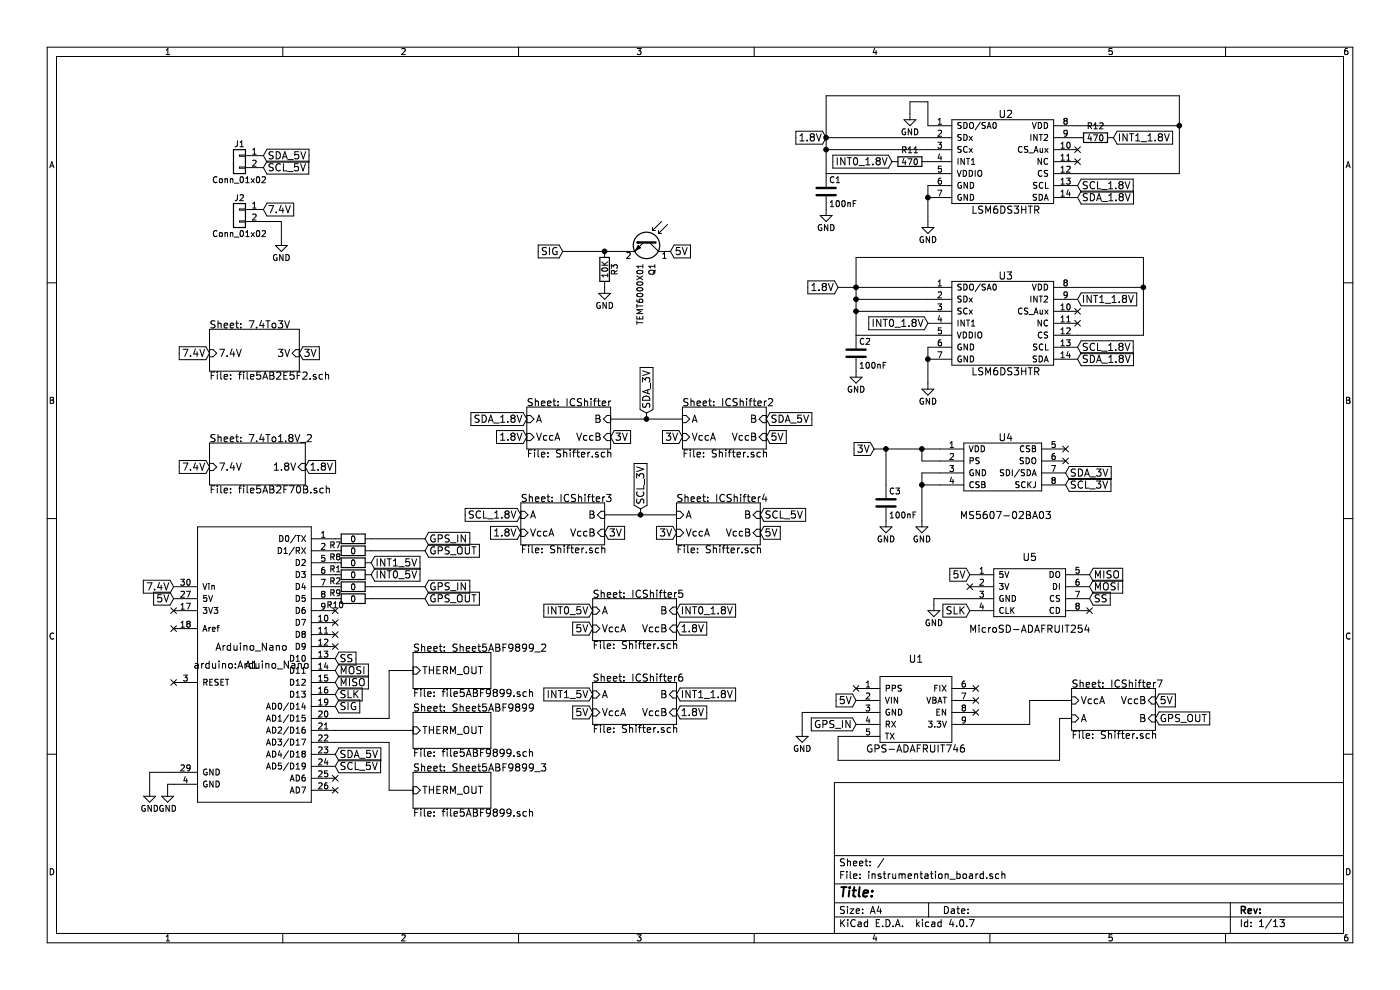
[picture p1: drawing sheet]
EESchema Schematic File Version 4
LIBS:instrumentation_board-cache
EELAYER 30 0
EELAYER END
$Descr A4 11693 8268
encoding utf-8
Sheet 1 13
Title ""
Date ""
Rev ""
Comp ""
Comment1 ""
Comment2 ""
Comment3 ""
Comment4 ""
$EndDescr
$Comp
L instrumentation_board-rescue:Arduino_Nano-RESCUE-instrumentation_board-RESCUE-instrumentation_board A1
U 1 1
P 2100 5550
F 0 "A1" H 2100 5550 60  0000 C CNN
F 1 "Arduino_Nano" H 2100 5700 60  0000 C CNN
F 2 "arduino:Arduino_Nano" H 2100 5550 60  0000 C CNN
F 3 "" H 2100 5550 60  0000 C CNN
	1    2100 5550
	1    0    0    -1  
$EndComp
$Comp
L Recovery-Board-cache:Conn_01x02 J2
U 1 1
P 2000 1750
F 0 "J2" H 2000 1850 50  0000 C CNN
F 1 "Conn_01x02" H 2000 1550 50  0000 C CNN
F 2 "molex:molex_kk_22-23-2021" H 2000 1750 50  0001 C CNN
F 3 "" H 2000 1750 50  0001 C CNN
	1    2000 1750
	-1   0    0    -1  
$EndComp
$Comp
L power:GND #PWR01
U 1 1
P 2350 2000
F 0 "#PWR01" H 2350 1750 50  0001 C CNN
F 1 "GND" H 2350 1850 50  0000 C CNN
F 2 "" H 2350 2000 50  0001 C CNN
F 3 "" H 2350 2000 50  0001 C CNN
	1    2350 2000
	1    0    0    -1  
$EndComp
Text GLabel 2200 1750 2    60   Input ~ 0
7.4V
Text GLabel 1450 4900 0    60   Input ~ 0
7.4V
$Comp
L power:GND #PWR02
U 1 1
P 1400 6600
F 0 "#PWR02" H 1400 6350 50  0001 C CNN
F 1 "GND" H 1400 6450 50  0000 C CNN
F 2 "" H 1400 6600 50  0001 C CNN
F 3 "" H 1400 6600 50  0001 C CNN
	1    1400 6600
	1    0    0    -1  
$EndComp
$Comp
L power:GND #PWR03
U 1 1
P 1250 6600
F 0 "#PWR03" H 1250 6350 50  0001 C CNN
F 1 "GND" H 1250 6450 50  0000 C CNN
F 2 "" H 1250 6600 50  0001 C CNN
F 3 "" H 1250 6600 50  0001 C CNN
	1    1250 6600
	1    0    0    -1  
$EndComp
$Comp
L Recovery-Board-Parts:GPS U1
U 1 1
P 7650 6000
F 0 "U1" H 7650 6500 60  0000 C CNN
F 1 "GPS-ADAFRUIT746" H 7650 5750 60  0000 C CNN
F 2 "adafruit:gps746" H 7750 5900 60  0001 C CNN
F 3 "" H 7750 5900 60  0001 C CNN
	1    7650 6000
	1    0    0    -1  
$EndComp
$Comp
L power:GND #PWR04
U 1 1
P 6700 6100
F 0 "#PWR04" H 6700 5850 50  0001 C CNN
F 1 "GND" H 6700 5950 50  0000 C CNN
F 2 "" H 6700 6100 50  0001 C CNN
F 3 "" H 6700 6100 50  0001 C CNN
	1    6700 6100
	1    0    0    -1  
$EndComp
Text GLabel 3550 4500 2    60   Input ~ 0
GPS_IN
Text GLabel 3550 4600 2    60   Input ~ 0
GPS_OUT
Text GLabel 7150 6050 0    60   Input ~ 0
GPS_IN
Text GLabel 9650 6000 2    60   Input ~ 0
GPS_OUT
$Comp
L Recovery-Board-cache:Conn_01x02 J1
U 1 1
P 2000 1300
F 0 "J1" H 2000 1400 50  0000 C CNN
F 1 "Conn_01x02" H 2000 1100 50  0000 C CNN
F 2 "molex:molex_kk_22-23-2021" H 2000 1300 50  0001 C CNN
F 3 "" H 2000 1300 50  0001 C CNN
	1    2000 1300
	-1   0    0    -1  
$EndComp
$Comp
L instrumentation_board_parts:MS5607-02BA03 U4
U 1 1
P 8400 4050
F 0 "U4" H 8400 4450 60  0000 C CNN
F 1 "MS5607-02BA03" H 8400 3800 60  0000 C CNN
F 2 "SMD:8-SMD" H 8400 4050 60  0001 C CNN
F 3 "" H 8400 4050 60  0001 C CNN
	1    8400 4050
	1    0    0    -1  
$EndComp
$Comp
L Device:C C3
U 1 1
P 7400 4200
F 0 "C3" H 7425 4300 50  0000 L CNN
F 1 "100nF" H 7425 4100 50  0000 L CNN
F 2 "Capacitors_SMD:C_0805_HandSoldering" H 7438 4050 50  0001 C CNN
F 3 "" H 7400 4200 50  0001 C CNN
	1    7400 4200
	1    0    0    -1  
$EndComp
$Comp
L power:GND #PWR05
U 1 1
P 7400 4350
F 0 "#PWR05" H 7400 4100 50  0001 C CNN
F 1 "GND" H 7400 4200 50  0000 C CNN
F 2 "" H 7400 4350 50  0001 C CNN
F 3 "" H 7400 4350 50  0001 C CNN
	1    7400 4350
	1    0    0    -1  
$EndComp
$Comp
L power:GND #PWR06
U 1 1
P 7700 4350
F 0 "#PWR06" H 7700 4100 50  0001 C CNN
F 1 "GND" H 7700 4200 50  0000 C CNN
F 2 "" H 7700 4350 50  0001 C CNN
F 3 "" H 7700 4350 50  0001 C CNN
	1    7700 4350
	1    0    0    -1  
$EndComp
$Comp
L instrumentation_board_parts:MicroSDBreakout U5
U 1 1
P 8600 4950
F 0 "U5" H 8600 5250 60  0000 C CNN
F 1 "MicroSD-ADAFRUIT254" H 8600 4650 60  0000 C CNN
F 2 "adafruit:adafruit254" H 8750 4950 60  0001 C CNN
F 3 "" H 8750 4950 60  0001 C CNN
	1    8600 4950
	1    0    0    -1  
$EndComp
Text GLabel 1450 5000 0    60   Input ~ 0
5V
Text GLabel 7150 5850 0    60   Input ~ 0
5V
Text GLabel 8100 4800 0    60   Input ~ 0
5V
Text GLabel 2800 5800 2    60   Input ~ 0
SLK
Text GLabel 8100 5100 0    60   Input ~ 0
SLK
Text GLabel 2800 5700 2    60   Input ~ 0
MISO
Text GLabel 9100 4800 2    60   Input ~ 0
MISO
Text GLabel 2800 5600 2    60   Input ~ 0
MOSI
Text GLabel 9100 4900 2    60   Input ~ 0
MOSI
Text GLabel 2800 5500 2    60   Input ~ 0
SS
Text GLabel 9100 5000 2    60   Input ~ 0
SS
$Comp
L power:GND #PWR07
U 1 1
P 7800 5050
F 0 "#PWR07" H 7800 4800 50  0001 C CNN
F 1 "GND" H 7800 4900 50  0000 C CNN
F 2 "" H 7800 5050 50  0001 C CNN
F 3 "" H 7800 5050 50  0001 C CNN
	1    7800 5050
	1    0    0    -1  
$EndComp
$Comp
L instrumentation_board_parts:LSM6DS3HTR U2
U 1 1
P 8400 1300
F 0 "U2" H 8400 1650 60  0000 C CNN
F 1 "LSM6DS3HTR" H 8400 850 60  0000 C CNN
F 2 "LGA_Long:LGA-14" H 8450 1300 60  0001 C CNN
F 3 "" H 8450 1300 60  0001 C CNN
	1    8400 1300
	1    0    0    -1  
$EndComp
$Comp
L Device:C C1
U 1 1
P 6900 1600
F 0 "C1" H 6925 1700 50  0000 L CNN
F 1 "100nF" H 6925 1500 50  0000 L CNN
F 2 "Capacitors_SMD:C_0805_HandSoldering" H 6938 1450 50  0001 C CNN
F 3 "" H 6900 1600 50  0001 C CNN
	1    6900 1600
	1    0    0    -1  
$EndComp
$Comp
L power:GND #PWR08
U 1 1
P 6900 1750
F 0 "#PWR08" H 6900 1500 50  0001 C CNN
F 1 "GND" H 6900 1600 50  0000 C CNN
F 2 "" H 6900 1750 50  0001 C CNN
F 3 "" H 6900 1750 50  0001 C CNN
	1    6900 1750
	1    0    0    -1  
$EndComp
$Comp
L power:GND #PWR09
U 1 1
P 7750 1850
F 0 "#PWR09" H 7750 1600 50  0001 C CNN
F 1 "GND" H 7750 1700 50  0000 C CNN
F 2 "" H 7750 1850 50  0001 C CNN
F 3 "" H 7750 1850 50  0001 C CNN
	1    7750 1850
	1    0    0    -1  
$EndComp
Text GLabel 7450 1350 0    60   Input ~ 0
INT0_1.8V
Text GLabel 9300 1150 2    60   Input ~ 0
INT1_1.8V
$Comp
L instrumentation_board_parts:LSM6DS3HTR U3
U 1 1
P 8400 2650
F 0 "U3" H 8400 3000 60  0000 C CNN
F 1 "LSM6DS3HTR" H 8400 2200 60  0000 C CNN
F 2 "LGA_Long:LGA-14" H 8450 2650 60  0001 C CNN
F 3 "" H 8450 2650 60  0001 C CNN
	1    8400 2650
	1    0    0    -1  
$EndComp
$Comp
L Device:C C2
U 1 1
P 7150 2950
F 0 "C2" H 7175 3050 50  0000 L CNN
F 1 "100nF" H 7175 2850 50  0000 L CNN
F 2 "Capacitors_SMD:C_0805_HandSoldering" H 7188 2800 50  0001 C CNN
F 3 "" H 7150 2950 50  0001 C CNN
	1    7150 2950
	1    0    0    -1  
$EndComp
$Comp
L power:GND #PWR010
U 1 1
P 7150 3100
F 0 "#PWR010" H 7150 2850 50  0001 C CNN
F 1 "GND" H 7150 2950 50  0000 C CNN
F 2 "" H 7150 3100 50  0001 C CNN
F 3 "" H 7150 3100 50  0001 C CNN
	1    7150 3100
	1    0    0    -1  
$EndComp
$Comp
L power:GND #PWR011
U 1 1
P 7750 3200
F 0 "#PWR011" H 7750 2950 50  0001 C CNN
F 1 "GND" H 7750 3050 50  0000 C CNN
F 2 "" H 7750 3200 50  0001 C CNN
F 3 "" H 7750 3200 50  0001 C CNN
	1    7750 3200
	1    0    0    -1  
$EndComp
Text GLabel 7750 2700 0    60   Input ~ 0
INT0_1.8V
Text GLabel 9000 2500 2    60   Input ~ 0
INT1_1.8V
$Comp
L power:GND #PWR012
U 1 1
P 7600 950
F 0 "#PWR012" H 7600 700 50  0001 C CNN
F 1 "GND" H 7600 800 50  0000 C CNN
F 2 "" H 7600 950 50  0001 C CNN
F 3 "" H 7600 950 50  0001 C CNN
	1    7600 950 
	1    0    0    -1  
$EndComp
NoConn ~ 9000 2700
NoConn ~ 9000 2600
NoConn ~ 9000 1250
NoConn ~ 9000 1350
NoConn ~ 8100 4900
NoConn ~ 9100 5100
NoConn ~ 8150 5750
NoConn ~ 8900 3750
NoConn ~ 8900 3850
NoConn ~ 2800 6600
NoConn ~ 2800 6500
NoConn ~ 2800 5400
NoConn ~ 2800 5300
NoConn ~ 2800 5200
NoConn ~ 2800 5100
NoConn ~ 1450 5700
NoConn ~ 1450 5250
NoConn ~ 1450 5100
Text GLabel 2800 6300 2    60   Input ~ 0
SDA_5V
Text GLabel 6900 1150 0    60   Input ~ 0
1.8V
Text GLabel 7000 2400 0    60   Input ~ 0
1.8V
Text GLabel 9000 1650 2    60   Input ~ 0
SDA_1.8V
Text GLabel 9000 1550 2    60   Input ~ 0
SCL_1.8V
Text GLabel 9000 3000 2    60   Input ~ 0
SDA_1.8V
Text GLabel 9000 2900 2    60   Input ~ 0
SCL_1.8V
Text GLabel 2800 6400 2    60   Input ~ 0
SCL_5V
Text GLabel 7300 3750 0    60   Input ~ 0
3V
Text GLabel 8900 3950 2    60   Input ~ 0
SDA_3V
Text GLabel 8900 4050 2    60   Input ~ 0
SCL_3V
Text GLabel 2200 1300 2    60   Input ~ 0
SDA_5V
Text GLabel 2200 1400 2    60   Input ~ 0
SCL_5V
$Sheet
S 1750 2750 750  350 
U 5AB2E5F3
F0 "7.4To3V" 60
F1 "file5AB2E5F2.sch" 60
F2 "7.4V" I L 1750 2950 60 
F3 "3V" I R 2500 2950 60 
$EndSheet
$Sheet
S 1750 3700 800  350 
U 5AB2F70C
F0 "7.4To1.8V_2" 60
F1 "file5AB2F70B.sch" 60
F2 "1.8V" I R 2550 3900 60 
F3 "7.4V" I L 1750 3900 60 
$EndSheet
Text GLabel 1750 3900 0    60   Input ~ 0
7.4V
Text GLabel 1750 2950 0    60   Input ~ 0
7.4V
Text GLabel 2500 2950 2    60   Input ~ 0
3V
Text GLabel 2550 3900 2    60   Input ~ 0
1.8V
$Comp
L power:GND #PWR013
U 1 1
P 5050 2400
F 0 "#PWR013" H 5050 2150 50  0001 C CNN
F 1 "GND" H 5050 2250 50  0000 C CNN
F 2 "" H 5050 2400 50  0001 C CNN
F 3 "" H 5050 2400 50  0001 C CNN
	1    5050 2400
	1    0    0    -1  
$EndComp
$Comp
L Device:R R3
U 1 1
P 5050 2250
F 0 "R3" V 5130 2250 50  0000 C CNN
F 1 "10K" V 5050 2250 50  0000 C CNN
F 2 "Resistors_SMD:R_0805_HandSoldering" V 4980 2250 50  0001 C CNN
F 3 "" H 5050 2250 50  0001 C CNN
	1    5050 2250
	1    0    0    -1  
$EndComp
Text GLabel 4700 2100 0    60   Input ~ 0
SIG
Text GLabel 2800 5900 2    60   Input ~ 0
SIG
Text GLabel 5600 2100 2    60   Input ~ 0
5V
$Comp
L Device:Q_Photo_NPN Q1
U 1 1
P 5400 2000
F 0 "Q1" H 5600 2050 50  0000 L CNN
F 1 "TEMT6000X01" H 5600 1950 50  0000 L CNN
F 2 "TEMT6000X01:TEMT6000X01" H 5600 2100 50  0001 C CNN
F 3 "" H 5400 2000 50  0001 C CNN
	1    5400 2000
	0    1    1    0   
$EndComp
$Sheet
S 5650 4200 700  350 
U 5AB87152
F0 "ICShifter4" 60
F1 "Shifter.sch" 60
F2 "B" I R 6350 4300 60 
F3 "VccB" I R 6350 4450 60 
F4 "A" I L 5650 4300 60 
F5 "VccA" I L 5650 4450 60 
$EndSheet
Text GLabel 6350 4450 2    60   Input ~ 0
5V
Text GLabel 6350 4300 2    60   Input ~ 0
SCL_5V
Text GLabel 5650 4450 0    60   Input ~ 0
3V
Text GLabel 5350 4250 1    60   Input ~ 0
SCL_3V
$Sheet
S 4350 4200 700  350 
U 5AB8887F
F0 "ICShifter3" 60
F1 "Shifter.sch" 60
F2 "B" I R 5050 4300 60 
F3 "VccB" I R 5050 4450 60 
F4 "A" I L 4350 4300 60 
F5 "VccA" I L 4350 4450 60 
$EndSheet
Text GLabel 5050 4450 2    60   Input ~ 0
3V
Text GLabel 4350 4300 0    60   Input ~ 0
SCL_1.8V
Text GLabel 4350 4450 0    60   Input ~ 0
1.8V
$Sheet
S 5700 3400 700  350 
U 5AB899BF
F0 "ICShifter2" 60
F1 "Shifter.sch" 60
F2 "B" I R 6400 3500 60 
F3 "VccB" I R 6400 3650 60 
F4 "A" I L 5700 3500 60 
F5 "VccA" I L 5700 3650 60 
$EndSheet
Text GLabel 6400 3650 2    60   Input ~ 0
5V
Text GLabel 5700 3650 0    60   Input ~ 0
3V
$Sheet
S 4400 3400 700  350 
U 5AB899C9
F0 "ICShifter" 60
F1 "Shifter.sch" 60
F2 "B" I R 5100 3500 60 
F3 "VccB" I R 5100 3650 60 
F4 "A" I L 4400 3500 60 
F5 "VccA" I L 4400 3650 60 
$EndSheet
Text GLabel 5100 3650 2    60   Input ~ 0
3V
Text GLabel 4400 3650 0    60   Input ~ 0
1.8V
Text GLabel 4400 3500 0    60   Input ~ 0
SDA_1.8V
Text GLabel 5400 3450 1    60   Input ~ 0
SDA_3V
Text GLabel 6400 3500 2    60   Input ~ 0
SDA_5V
$Sheet
S 8950 5750 700  350 
U 5AB8BB45
F0 "ICShifter7" 60
F1 "Shifter.sch" 60
F2 "B" I R 9650 6000 60 
F3 "VccB" I R 9650 5850 60 
F4 "A" I L 8950 6000 60 
F5 "VccA" I L 8950 5850 60 
$EndSheet
$Sheet
S 4950 5000 700  350 
U 5AB8D505
F0 "ICShifter5" 60
F1 "Shifter.sch" 60
F2 "B" I R 5650 5100 60 
F3 "VccB" I R 5650 5250 60 
F4 "A" I L 4950 5100 60 
F5 "VccA" I L 4950 5250 60 
$EndSheet
Text GLabel 4950 5100 0    60   Input ~ 0
INT0_5V
Text GLabel 5650 5250 2    60   Input ~ 0
1.8V
Text GLabel 4950 5250 0    60   Input ~ 0
5V
Text GLabel 5650 5100 2    60   Input ~ 0
INT0_1.8V
$Sheet
S 4950 5700 700  350 
U 5AB8DDC4
F0 "ICShifter6" 60
F1 "Shifter.sch" 60
F2 "B" I R 5650 5800 60 
F3 "VccB" I R 5650 5950 60 
F4 "A" I L 4950 5800 60 
F5 "VccA" I L 4950 5950 60 
$EndSheet
Text GLabel 5650 5950 2    60   Input ~ 0
1.8V
Text GLabel 4950 5950 0    60   Input ~ 0
5V
Text GLabel 4950 5800 0    60   Input ~ 0
INT1_5V
Text GLabel 5650 5800 2    60   Input ~ 0
INT1_1.8V
Text GLabel 3100 4700 2    60   Input ~ 0
INT1_5V
Text GLabel 3100 4800 2    60   Input ~ 0
INT0_5V
$Comp
L Device:R R1
U 1 1
P 2950 4700
F 0 "R1" V 3000 4550 50  0000 C CNN
F 1 "0" V 2950 4700 50  0000 C CNN
F 2 "Resistors_SMD:R_0805_HandSoldering" V 2880 4700 50  0001 C CNN
F 3 "" H 2950 4700 50  0001 C CNN
	1    2950 4700
	0    1    1    0   
$EndComp
$Comp
L Device:R R2
U 1 1
P 2950 4800
F 0 "R2" V 3000 4650 50  0000 C CNN
F 1 "0" V 2950 4800 50  0000 C CNN
F 2 "Resistors_SMD:R_0805_HandSoldering" V 2880 4800 50  0001 C CNN
F 3 "" H 2950 4800 50  0001 C CNN
	1    2950 4800
	0    1    1    0   
$EndComp
Text GLabel 9650 5850 2    60   Input ~ 0
5V
Connection ~ 7700 3750
Wire Wire Line
	7700 3750 7700 3850
Wire Wire Line
	7700 3850 7850 3850
Connection ~ 7400 3750
Wire Wire Line
	7000 2400 7150 2400
Wire Wire Line
	7600 850  7600 950 
Wire Wire Line
	7750 850  7600 850 
Wire Wire Line
	7750 1050 7750 850 
Connection ~ 7150 2600
Wire Wire Line
	7150 2600 7750 2600
Connection ~ 7150 2500
Wire Wire Line
	7150 2500 7750 2500
Connection ~ 7750 3000
Wire Wire Line
	7750 2900 7750 3000
Wire Wire Line
	9550 2800 9000 2800
Connection ~ 7150 2400
Wire Wire Line
	7150 2800 7750 2800
Wire Wire Line
	9550 2150 9550 2400
Wire Wire Line
	7150 2150 9550 2150
Wire Wire Line
	7150 2150 7150 2400
Connection ~ 6900 1250
Wire Wire Line
	6900 1250 7750 1250
Connection ~ 6900 1150
Wire Wire Line
	6900 1150 7750 1150
Connection ~ 7750 1650
Wire Wire Line
	7750 1550 7750 1650
Wire Wire Line
	9850 1450 9000 1450
Wire Wire Line
	6900 1450 7750 1450
Wire Wire Line
	9850 800  9850 1050
Wire Wire Line
	6900 800  9850 800 
Wire Wire Line
	6900 800  6900 1150
Wire Wire Line
	7800 5000 8100 5000
Wire Wire Line
	7800 5050 7800 5000
Connection ~ 7700 4050
Wire Wire Line
	7850 4050 7700 4050
Wire Wire Line
	7700 3950 7700 4050
Wire Wire Line
	7850 3950 7700 3950
Wire Wire Line
	7400 3750 7400 4050
Wire Wire Line
	7300 3750 7400 3750
Wire Wire Line
	1250 6450 1450 6450
Wire Wire Line
	1250 6600 1250 6450
Wire Wire Line
	1400 6550 1450 6550
Wire Wire Line
	1400 6600 1400 6550
Wire Wire Line
	2350 1850 2350 2000
Wire Wire Line
	2200 1850 2350 1850
Wire Wire Line
	4700 2100 5050 2100
Connection ~ 5050 2100
Wire Wire Line
	5050 4300 5350 4300
Wire Wire Line
	5350 4300 5350 4250
Connection ~ 5350 4300
Wire Wire Line
	5100 3500 5400 3500
Wire Wire Line
	5400 3500 5400 3450
Connection ~ 5400 3500
Wire Wire Line
	8600 5850 8950 5850
Wire Wire Line
	8600 5850 8600 6050
Wire Wire Line
	8600 6050 8150 6050
NoConn ~ 8150 5950
NoConn ~ 8150 5850
Wire Wire Line
	7150 5950 6700 5950
Wire Wire Line
	6700 5950 6700 6100
Wire Wire Line
	8950 6000 8850 6000
Wire Wire Line
	8850 6000 8850 6350
Wire Wire Line
	8850 6350 7000 6350
Wire Wire Line
	7000 6350 7000 6150
Wire Wire Line
	7000 6150 7150 6150
NoConn ~ 7150 5750
$Sheet
S 3450 5450 650  300 
U 5ABF989A
F0 "Sheet5ABF9899_2" 60
F1 "file5ABF9899.sch" 60
F2 "THERM_OUT" I L 3450 5600 60 
$EndSheet
$Sheet
S 3450 5950 650  300 
U 5ABFB303
F0 "Sheet5ABF9899" 60
F1 "file5ABF9899.sch" 60
F2 "THERM_OUT" I L 3450 6100 60 
$EndSheet
$Sheet
S 3450 6450 650  300 
U 5ABFB538
F0 "Sheet5ABF9899_3" 60
F1 "file5ABF9899.sch" 60
F2 "THERM_OUT" I L 3450 6600 60 
$EndSheet
Wire Wire Line
	2800 6000 3250 6000
Wire Wire Line
	3250 6000 3250 5600
Wire Wire Line
	3250 5600 3450 5600
Wire Wire Line
	2800 6200 3250 6200
Wire Wire Line
	3250 6200 3250 6600
Wire Wire Line
	3250 6600 3450 6600
Wire Wire Line
	2800 6100 3450 6100
Text GLabel 3550 4900 2    60   Input ~ 0
GPS_IN
Text GLabel 3550 5000 2    60   Input ~ 0
GPS_OUT
$Comp
L Device:R R8
U 1 1
P 2950 4600
F 0 "R8" V 3000 4450 50  0000 C CNN
F 1 "0" V 2950 4600 50  0000 C CNN
F 2 "Resistors_SMD:R_0805_HandSoldering" V 2880 4600 50  0001 C CNN
F 3 "" H 2950 4600 50  0001 C CNN
	1    2950 4600
	0    1    1    0   
$EndComp
$Comp
L Device:R R7
U 1 1
P 2950 4500
F 0 "R7" V 3000 4350 50  0000 C CNN
F 1 "0" V 2950 4500 50  0000 C CNN
F 2 "Resistors_SMD:R_0805_HandSoldering" V 2880 4500 50  0001 C CNN
F 3 "" H 2950 4500 50  0001 C CNN
	1    2950 4500
	0    1    1    0   
$EndComp
$Comp
L Device:R R9
U 1 1
P 2950 4900
F 0 "R9" V 3000 4750 50  0000 C CNN
F 1 "0" V 2950 4900 50  0000 C CNN
F 2 "Resistors_SMD:R_0805_HandSoldering" V 2880 4900 50  0001 C CNN
F 3 "" H 2950 4900 50  0001 C CNN
	1    2950 4900
	0    1    1    0   
$EndComp
$Comp
L Device:R R10
U 1 1
P 2950 5000
F 0 "R10" V 3000 4850 50  0000 C CNN
F 1 "0" V 2950 5000 50  0000 C CNN
F 2 "Resistors_SMD:R_0805_HandSoldering" V 2880 5000 50  0001 C CNN
F 3 "" H 2950 5000 50  0001 C CNN
	1    2950 5000
	0    1    1    0   
$EndComp
Wire Wire Line
	3550 4500 3100 4500
Wire Wire Line
	3100 4600 3550 4600
Wire Wire Line
	3100 4900 3550 4900
Wire Wire Line
	3100 5000 3550 5000
Wire Wire Line
	9000 2400 9550 2400
Connection ~ 9550 2400
Wire Wire Line
	9000 1050 9850 1050
Connection ~ 9850 1050
$Comp
L Device:R R11
U 1 1
P 7600 1350
F 0 "R11" V 7500 1350 50  0000 C CNN
F 1 "470" V 7600 1350 50  0000 C CNN
F 2 "Resistors_SMD:R_0805_HandSoldering" V 7530 1350 50  0001 C CNN
F 3 "" H 7600 1350 50  0001 C CNN
	1    7600 1350
	0    1    1    0   
$EndComp
$Comp
L Device:R R12
U 1 1
P 9150 1150
F 0 "R12" V 9050 1150 50  0000 C CNN
F 1 "470" V 9150 1150 50  0000 C CNN
F 2 "Resistors_SMD:R_0805_HandSoldering" V 9080 1150 50  0001 C CNN
F 3 "" H 9150 1150 50  0001 C CNN
	1    9150 1150
	0    1    1    0   
$EndComp
Wire Wire Line
	7700 3750 7850 3750
Wire Wire Line
	7400 3750 7700 3750
Wire Wire Line
	7150 2600 7150 2800
Wire Wire Line
	7150 2500 7150 2600
Wire Wire Line
	7750 3000 7750 3200
Wire Wire Line
	7150 2400 7750 2400
Wire Wire Line
	7150 2400 7150 2500
Wire Wire Line
	6900 1250 6900 1450
Wire Wire Line
	6900 1150 6900 1250
Wire Wire Line
	7750 1650 7750 1850
Wire Wire Line
	7700 4050 7700 4350
Wire Wire Line
	5050 2100 5200 2100
Wire Wire Line
	5350 4300 5650 4300
Wire Wire Line
	5400 3500 5700 3500
Wire Wire Line
	9550 2400 9550 2800
Wire Wire Line
	9850 1050 9850 1450
$EndSCHEMATC
